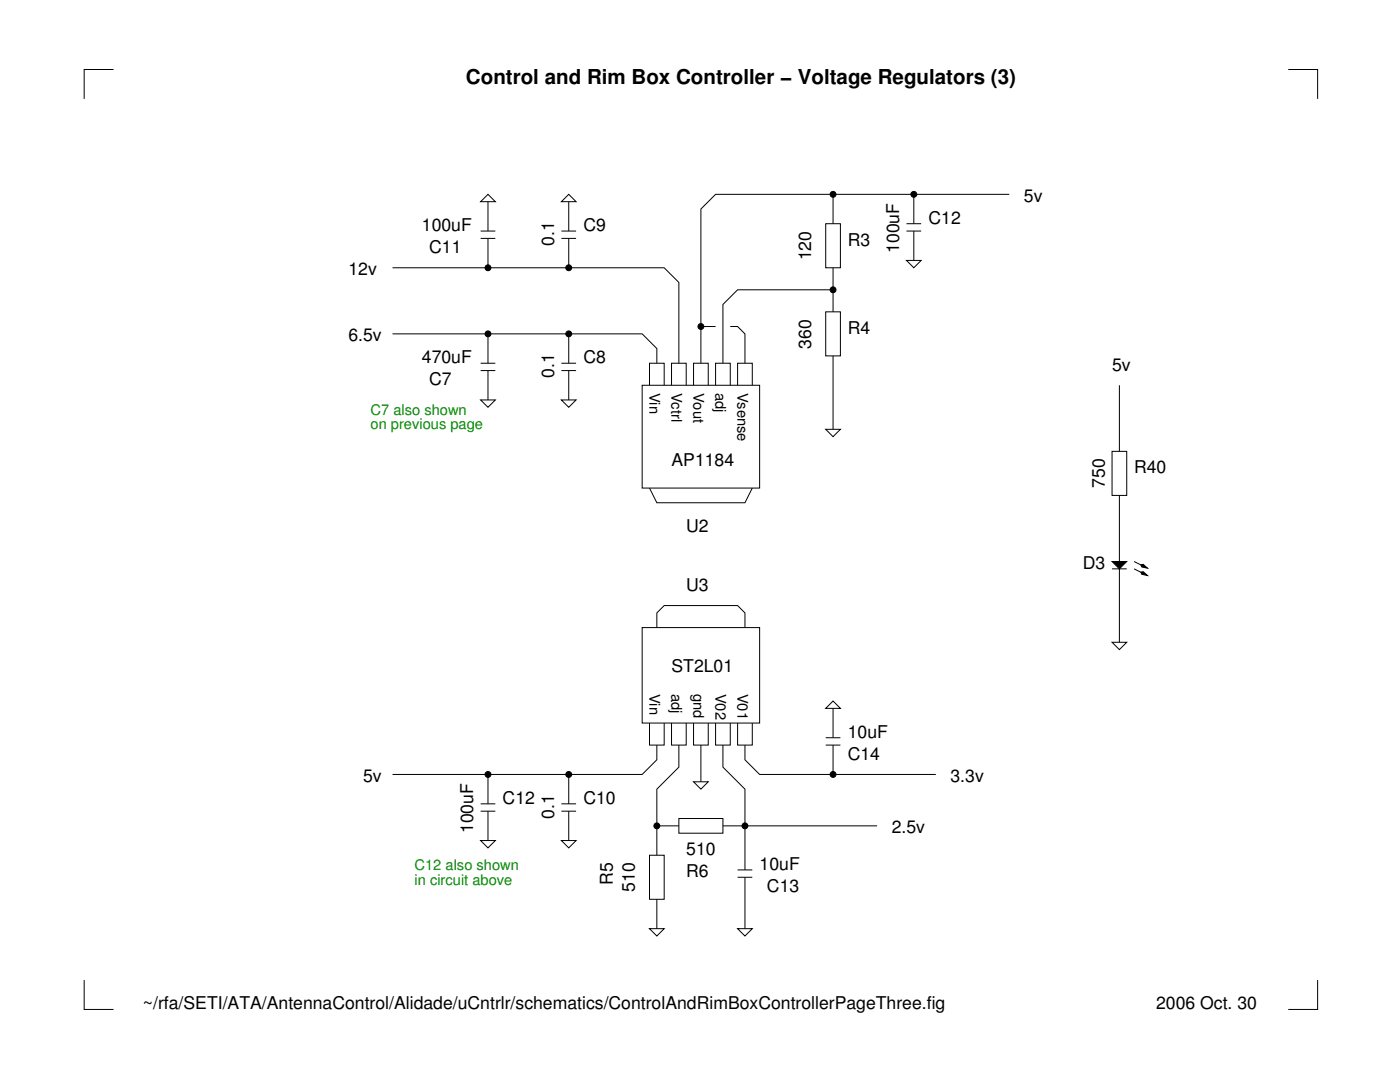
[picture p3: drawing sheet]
<svg xmlns="http://www.w3.org/2000/svg" width="279mm" height="216mm" viewBox="0 0 279 216" stroke-linecap="round" stroke-linejoin="round" font-family="sans-serif">
<g fill="none" stroke="#000" stroke-width=".2">
<path d="M22.7 13.9h-5.9v5.8M257.1 13.9h5.9v5.8M97.4 38.8l1.5 1.4h-3zM113.5 38.8l1.5 1.4h-3zM166.3 38.8v5.8M182.4 38.8v5.8M201.4 38.8h-58.6l-2.9 2.9v30.8M78.3 53.4h54.3l2.9 3v16.1M95.9 47.6h3M95.9 46.1h3M97.4 40.2v5.9M97.4 47.6v5.8"/>
<path d="M112 47.6h3M112 46.1h3M113.5 40.2v5.9M113.5 47.6v5.8M164.8 44.6h2.9v8.8h-2.9zM166.3 57.8h-19.1l-2.9 3v11.7M166.3 53.4v8.8M180.9 52h2.9l-1.4 1.4zM180.9 46.1h2.9M180.9 44.6h2.9M182.4 46.1v5.9M78.3 66.6h49.9l2.9 2.9v3"/>
<path d="M95.9 79.8h3l-1.5 1.5zM95.9 72.5h3M95.9 73.9h3M97.4 66.6v5.9M97.4 73.9v5.9M112 79.8h3l-1.5 1.5zM112 72.5h3M112 73.9h3M113.5 66.6v5.9M113.5 73.9v5.9M128.2 76.9h23.4v20.5h-23.4zM129.6 76.9v-4.4h3v4.4"/>
<path d="M134 76.9v-4.4h2.9v4.4M138.4 76.9v-4.4h2.9v4.4M139.9 65.2h2.9M142.8 76.9v-4.4h2.9v4.4M145.7 65.2h1.5l1.5 1.4v5.9M147.2 76.9v-4.4h2.9v4.4M164.8 62.2h2.9v8.8h-2.9zM166.3 71v14.7M223.4 76.9v13.2M129.6 97.4l1.5 2.9h17.6l1.4-2.9M164.8 85.7h2.9l-1.4 1.4zM221.9 90.1h3v8.8h-3z"/>
<path d="M223.4 98.9v29.3M221.9 112h3l-1.5 1.5zM221.9 113.5h3M226.3 112l3 1.5M226.3 113.5l3 1.5M227.7 112.7l.4-.1 .9 .8-1.1-.3zM227.7 114.2l.4-.1 .9 .7-1.1-.2zM128.2 125.2h23.4v19.1h-23.4zM131.1 125.2v-2.9l1.5-1.5h14.6l1.5 1.5v2.9M221.9 128.2h3l-1.5 1.4zM97.4 154.5v5.9M113.5 154.5v5.9"/>
<path d="M129.6 144.3v4.4h3v-4.4M131.1 148.7v2.9l-2.9 2.9h-49.9M134 144.3v4.4h2.9v-4.4M135.5 148.7v4.4l-4.4 4.4v13.2M138.4 156h2.9l-1.4 1.5zM138.4 144.3v4.4h2.9v-4.4M139.9 148.7v7.3M142.8 144.3v4.4h2.9v-4.4M144.3 148.7v4.4l4.4 4.4v16.1M147.2 144.3v4.4h2.9v-4.4M148.7 148.7v2.9l2.9 2.9h35.2M164.8 141.3l1.5-1.4 1.4 1.4z"/>
<path d="M164.8 148.7h2.9M164.8 147.2h2.9M166.3 141.3v5.9M166.3 148.7v5.8M95.9 167.7h3l-1.5 1.5zM95.9 160.4h3M95.9 161.9h3M97.4 161.9v5.8M112 167.7h3l-1.5 1.5zM112 160.4h3M112 161.9h3M113.5 161.9v5.8"/>
<path d="M129.6 170.7h3v8.7h-3zM131.1 164.8h4.4M131.1 179.4v5.9M135.5 163.3h8.8v3h-8.8zM144.3 164.8h30.7M147.2 173.6h2.9M147.2 175h2.9M148.7 175v10.3M16.8 195.6v5.8h5.9M129.6 185.3h3l-1.5 1.5zM147.2 185.3h2.9l-1.4 1.5zM263 195.6v5.8h-5.9"/>
<circle cx="166.3" cy="38.8" r=".59"/>
<circle cx="182.4" cy="38.8" r=".59"/>
<circle cx="97.4" cy="53.4" r=".59"/>
<circle cx="113.5" cy="53.4" r=".59"/>
<circle cx="166.3" cy="57.8" r=".59"/>
<circle cx="97.4" cy="66.6" r=".59"/>
<circle cx="113.5" cy="66.6" r=".59"/>
<circle cx="139.9" cy="65.2" r=".59"/>
<circle cx="97.4" cy="154.5" r=".59"/>
<circle cx="113.5" cy="154.5" r=".59"/>
<circle cx="166.3" cy="154.5" r=".59"/>
<circle cx="131.1" cy="164.8" r=".59"/>
<circle cx="148.7" cy="164.8" r=".59"/>
</g>
<g fill="#000">
<path d="M221.9 112h3l-1.5 1.5z"/>
<path d="M227.7 112.7l.4-.1 .9 .8-1.1-.3z" fill-rule="evenodd"/>
<path d="M227.7 114.2l.4-.1 .9 .7-1.1-.2z" fill-rule="evenodd"/>
<circle cx="166.3" cy="38.8" r=".59"/>
<circle cx="182.4" cy="38.8" r=".59"/>
<circle cx="97.4" cy="53.4" r=".59"/>
<circle cx="113.5" cy="53.4" r=".59"/>
<circle cx="166.3" cy="57.8" r=".59"/>
<circle cx="97.4" cy="66.6" r=".59"/>
<circle cx="113.5" cy="66.6" r=".59"/>
<circle cx="139.9" cy="65.2" r=".59"/>
<circle cx="97.4" cy="154.5" r=".59"/>
<circle cx="113.5" cy="154.5" r=".59"/>
<circle cx="166.3" cy="154.5" r=".59"/>
<circle cx="131.1" cy="164.8" r=".59"/>
<circle cx="148.7" cy="164.8" r=".59"/>
</g>
<text font-size="4.1" x="93" y="16.8">Control and Rim Box Controller − Voltage Regulators (3)</text>
<g font-size="3.5">
<text x="204.4" y="40.2">5v</text>
<text x="84.2" y="46.1">100uF</text>
<text x="116.4" y="46.1">C9</text>
<text x="185.3" y="44.6">C12</text>
<text x="85.7" y="50.5">C11</text>
<text x="110.6" y="49" transform="rotate(-90 110.6 49)">0.1</text>
<text x="161.9" y="52" transform="rotate(-90 161.9 52)">120</text>
<text x="169.2" y="49">R3</text>
<text x="179.4" y="50.5" transform="rotate(-90 179.4 50.5)">100uF</text>
<text x="69.5" y="54.9">12v</text>
<text x="69.5" y="68.1">6.5v</text>
<text x="161.9" y="69.5" transform="rotate(-90 161.9 69.5)">360</text>
<text x="169.2" y="66.6">R4</text>
<text x="84.2" y="72.5">470uF</text>
<text x="85.7" y="76.9">C7</text>
<text x="110.6" y="75.4" transform="rotate(-90 110.6 75.4)">0.1</text>
<text x="116.4" y="72.5">C8</text>
<text x="221.9" y="73.9">5v</text>
<text x="134" y="93">AP1184</text>
<text x="226.3" y="94.5">R40</text>
<text x="220.5" y="97.4" transform="rotate(-90 220.5 97.4)">750</text>
<text x="136.9" y="106.2">U2</text>
<text x="216.1" y="113.5">D3</text>
<text x="136.9" y="117.9">U3</text>
<text x="134" y="134">ST2L01</text>
<text x="169.2" y="147.2">10uF</text>
<text x="72.5" y="156">5v</text>
<text x="169.2" y="151.6">C14</text>
<text x="189.7" y="156">3.3v</text>
<text x="100.3" y="160.4">C12</text>
<text x="116.4" y="160.4">C10</text>
<text x="94.5" y="166.3" transform="rotate(-90 94.5 166.3)">100uF</text>
<text x="110.6" y="163.3" transform="rotate(-90 110.6 163.3)">0.1</text>
<text x="178" y="166.3">2.5v</text>
<text x="136.9" y="170.7">510</text>
<text x="151.6" y="173.6">10uF</text>
<text x="122.3" y="176.5" transform="rotate(-90 122.3 176.5)">R5</text>
<text x="126.7" y="178" transform="rotate(-90 126.7 178)">510</text>
<text x="136.9" y="175">R6</text>
<text x="153.1" y="178">C13</text>
<text x="28.5" y="201.4">~/rfa/SETI/ATA/AntennaControl/Alidade/uCntrlr/schematics/ControlAndRimBoxControllerPageThree.fig</text>
<text x="230.7" y="201.4">2006 Oct. 30</text>
</g>
<g font-size="2.9" fill="#008f00">
<text x="73.9" y="82.7">C7 also shown</text>
<text x="73.9" y="85.7">on previous page</text>
<text x="82.7" y="173.6">C12 also shown</text>
<text x="82.7" y="176.5">in circuit above</text>
</g>
<g font-size="2.9">
<text x="129.6" y="78.3" transform="rotate(90 129.6 78.3)">Vin</text>
<text x="134" y="78.3" transform="rotate(90 134 78.3)">Vctrl</text>
<text x="138.4" y="78.3" transform="rotate(90 138.4 78.3)">Vout</text>
<text x="142.8" y="78.3" transform="rotate(90 142.8 78.3)">adj</text>
<text x="147.2" y="78.3" transform="rotate(90 147.2 78.3)">Vsense</text>
<text x="129.6" y="138.4" transform="rotate(90 129.6 138.4)">Vin</text>
<text x="134" y="138.4" transform="rotate(90 134 138.4)">adj</text>
<text x="138.4" y="138.4" transform="rotate(90 138.4 138.4)">gnd</text>
<text x="142.8" y="138.4" transform="rotate(90 142.8 138.4)">V02</text>
<text x="147.2" y="138.4" transform="rotate(90 147.2 138.4)">V01</text>
</g>
</svg>
